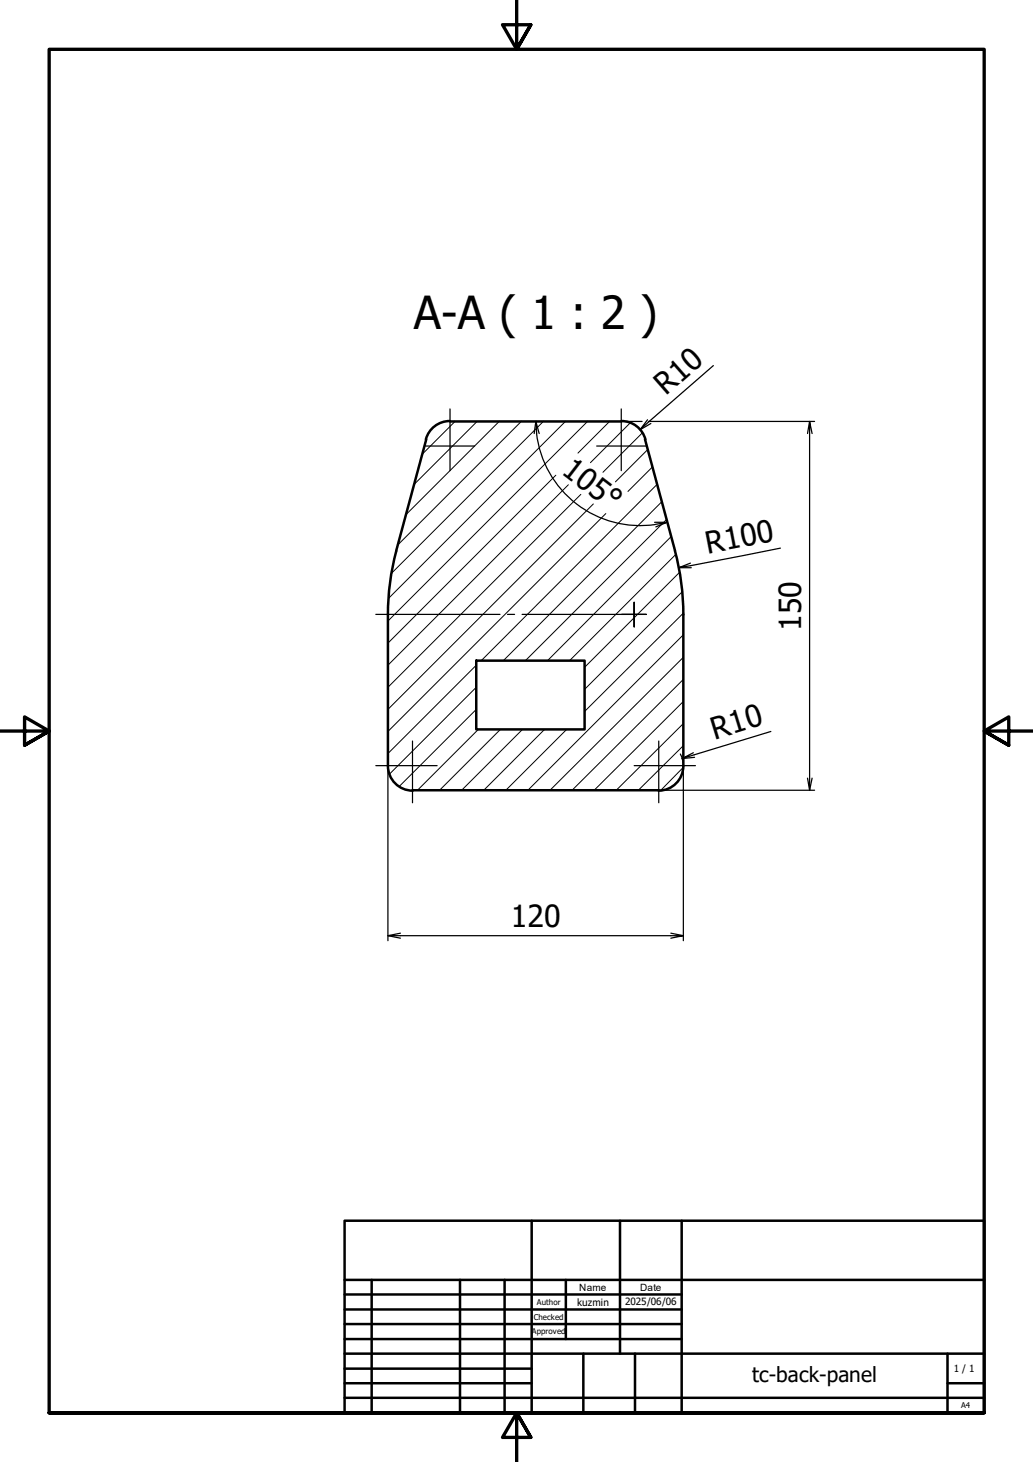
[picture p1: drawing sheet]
<svg xmlns="http://www.w3.org/2000/svg" width="210mm" height="297mm" viewBox="0 0 210 297" stroke-linecap="round" stroke-linejoin="round" font-family="sans-serif">
<!-- layer: Hatch (ISO) -->
<g fill="none" stroke="#000" stroke-width=".2">
<path d="M92.5 85.6l-6.6 6.6M96.9 85.6l-12.7 12.8M101.4 85.6l-18.9 18.9M105.9 85.6l-25 25.1M110.4 85.6l-30.8 30.8M112.9 96.5l-34.1 34.2M114.9 85.6l-35.9 35.9M115.5 98.5l-36.7 36.7M119.4 85.6l-40.6 40.6M123.9 85.6l-6.5 6.5M128 86l-8 8M130.5 88l-8 8"/>
<path d="M131.7 91.3l-6.6 6.6M132.6 94.9l-5 5M133.5 98.4l-35.7 35.8M118 100.4l-39.2 39.2M120.6 102.4l-41.8 41.7M123.1 104.3l-44.3 44.3M134.5 102l-32.2 32.2M135.5 105.5l-28.7 28.7M136.4 109l-25.1 25.2M137.3 112.6l-21.6 21.6M138.1 116.3l-19.3 19.3M96.8 139.6l-17.6 17.7"/>
<path d="M96.8 135.2l-18 17.9M138.6 120.3l-19.8 19.8M138.9 138l-22.7 22.6M138.9 133.5l-27.1 27.1M138.9 129l-31.6 31.6M138.9 124.6l-20.1 20M96.8 144.1l-15.7 15.7M97.2 148.2l-12.4 12.4M101.7 148.2l-12.4 12.4M106.2 148.2l-12.4 12.4M110.7 148.2l-12.4 12.4M115.1 148.2l-12.3 12.4"/>
<path d="M138.8 156l-4.5 4.6M138.9 151.5l-9.2 9.1M138.9 147l-13.7 13.6M138.9 142.5l-18.2 18.1"/>
</g>
<!-- layer: Visible (ISO) -->
<g fill="none" stroke="#000" stroke-width=".51">
<path d="M86.6 89.3l-6.1 22.6M91.4 85.5a5 5 0 0 0-4.9 3.8M91.4 85.6h34.8M126.3 85.5a5 5 0 0 1 4.8 3.8M131.1 89.3l6.1 22.6M80.5 111.9a50 50 0 0 0-1.7 13M137.1 111.9a50 50 0 0 1 1.8 13M78.8 124.8v30.8M96.8 134.2h22v14h-22zM138.9 124.8v30.8M78.8 155.6a5 5 0 0 0 5.1 5M138.9 155.6a5 5 0 0 1-5.1 5"/>
<path d="M83.8 160.6h50.1"/>
</g>
<!-- layer: Border (ISO) -->
<path d="M105 0v10l-2.9-5h5.8l-2.9 5 2.9-5M0 148.5h10l-5-2.8v5.7l5-2.9-5 2.9M210 148.5h-10l5-2.8v5.7l-5-2.9 5 2.9M10 287v-277h190v277h-190h190M107.9 292l-2.9-5 2.9 5h-5.8l2.9-5v10" fill="none" stroke="#000" stroke-width=".68"/>
<!-- layer: Title (ISO) -->
<g fill="none" stroke="#000" stroke-width=".51">
<path d="M70 248h130v39h-130zM108 248v39M126 248v27M138.5 248v39M70 275h130M70 263h68.5M70 266.1h68.5M70 269h68.5M70 272.1h68.5M70 278.1h38M70 260h130M75.5 260v27"/>
<path d="M93.5 260v27M102.5 260v27M115 260v12.1M118.5 275v12M129 275v12M192.5 275v12M70 281h38M70 284h130M192.5 281h7.5"/>
</g>
<!-- layer: Dimension (ISO) -->
<g fill="none" stroke="#000" stroke-width=".25">
<path d="M144.9 74.3l-14.9 13 1.6-2M108.9 85.6l-.4 2.5M109 88.1a21.2 21.2 0 0 0 24.1 18.5M109.1 88.1l-.2-2.5 .7 2.5M126.3 85.6h4.2M131.7 85.6h33.8M132.2 86l-2.2 1.3M164.5 85.6l-.4 2.5M165 88.1l-.5-2.5v75l-.4-2.5M133 106.1h2.6M133.2 106.5l2.4-.4-2.3 .9M137.9 115.3h2.6"/>
<path d="M158.6 111.4l-20.7 3.9 2.4-.9M78.8 155.7v35.4M138.2 153.2l.5 1.3 .2 1M138.9 155.7v35.4M141.1 153.9l-2.5 .2M156.6 148.6l-18 5.5 2.3-1.2M165 158.1l-.5 2.5M133.9 160.6h31.6M78.8 190.1l2.6 .5M81.4 189.6l-2.6 .5h60.1l-2.6 .5M136.3 189.6l2.6 .5"/>
</g>
<!-- layer: Center Mark (ISO) -->
<g fill="none" stroke="#000" stroke-width=".25">
<path d="M86.4 90.6h10M91.4 83.1v12.5M121.2 90.6h10M126.2 83.1v12.5M76.4 124.8h25.2M103.1 124.8h1.5M106.1 124.8h22.8h-2.6M128.9 122.4v2.4v-2.4M128.9 127.4v-2.6v2.6M131.3 124.8h-2.4h2.4M76.4 155.6h12.4M83.8 150.6v12.5"/>
<path d="M128.9 155.6h12.4M133.9 150.6v12.5"/>
</g>
<text font-size="9.2" x="84.1" y="66.8">A-A ( 1 : 2 )</text>
<g font-size="6.2">
<text x="135.3" y="80.5" transform="rotate(-41 135.3 80.5)">R10</text>
<text x="113.9" y="96" transform="rotate(38 113.9 96)">105°</text>
<text x="143.8" y="112.6" transform="rotate(-11 143.8 112.6)">R100</text>
<text x="162.8" y="128.1" transform="rotate(-90 162.8 128.1)">150</text>
<text x="145.2" y="150.3" transform="rotate(-17 145.2 150.3)">R10</text>
<text x="103.8" y="188.4">120</text>
</g>
<text font-size="4.2" x="152.8" y="280.7">tc-back-panel</text>
<g font-size="2">
<text x="117.7" y="262.2">Name</text>
<text x="130" y="262.2">Date</text>
<text x="117.3" y="265.3">kuzmin</text>
<text x="127" y="265.1">2025/06/06</text>
<text x="193.8" y="278.7">1 / 1</text>
</g>
<g font-size="1.6">
<text x="108.5" y="268.2">Checked</text>
<text x="109.1" y="265.1">Author</text>
<text x="108" y="271">Approved</text>
<text x="195.3" y="286.1">A4</text>
</g>
</svg>
